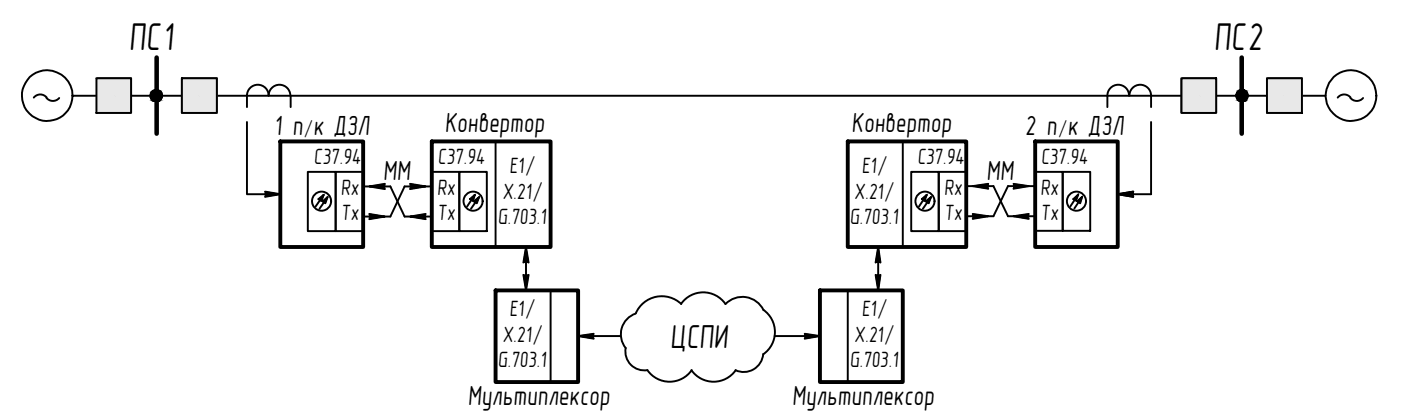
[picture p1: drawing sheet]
<svg xmlns="http://www.w3.org/2000/svg" width="183mm" height="55mm" viewBox="0 0 183 55" stroke-linecap="round" stroke-linejoin="round" font-family="sans-serif">
<!-- layer: 0 -->
<g fill="none" stroke="#000" stroke-width=".25">
<path d="M6.1 12.8a1.08 1.08 0 0 0 1.6 0M6.1 12.7a1.08 1.08 0 0 0-1.7 .1M9.5 12.5a3.3 3.3 0 0 0-4.8-3 3.3 3.3 0 0 0-.5 5.7 3.3 3.3 0 0 0 5.2-2.2l.1-.5h11M12.6 10.2h4.5v4.6h-4.5M12.6 10.2h4.5v4.6h-4.5zM19.9 12.1a.7 .7 0 0 1 1.2 .1 .7 .7 0 0 1-.7 1 .69 .69 0 0 0 .7-1 .69 .69 0 0 0-1.2-.2 .69 .69 0 0 0 .3 1.2h.2a.69 .69 0 0 1-.6-.4 .69 .69 0 0 1 .1-.7zM21.1 12.5h140.6M23.8 10.2h4.6v4.6h-4.6zM32.3 12.5a1.42 1.42 0 0 1 1.4-1.4 1.42 1.42 0 0 1 1.4 1.4 1.42 1.42 0 0 1 1.5-1.4 1.42 1.42 0 0 1 1.4 1.4M32.3 15.9v9.5h3.9M32.3 12.5v1.5M38 12.5v1.5"/>
<path d="M64.8 18.5v13.8M118.1 18.5v13.8M144.8 12.5a1.42 1.42 0 0 1 1.4-1.4 1.42 1.42 0 0 1 1.5 1.4M144.8 12.5v1.5M147.7 12.5a1.42 1.42 0 0 1 1.4-1.4 1.42 1.42 0 0 1 1.4 1.4M150.5 12.5v1.5M150.5 15.9v9.5h-3.8M154.5 10.2h4.5v4.6h-4.5zM161.9 12a.71 .71 0 0 0-.1 .8 .71 .71 0 0 0 .6 .4 .7 .7 0 0 1-.6-1 .7 .7 0 0 1 1.2-.2 .7 .7 0 0 1-.3 1.2h-.3a.7 .7 0 0 0 .7-1 .7 .7 0 0 0-1.2-.2zM162.4 12.5h11M165.7 10.2h4.6v4.6h-4.6zM170.3 10.2h-4.6v4.6h4.6"/>
<path d="M176.6 12.8a1.08 1.08 0 0 0 1.7 0M176.6 12.7a1.08 1.08 0 0 0-1.7 .1M34.7 25l2 .4-2 .3M40.3 22.5h3.6v7.7h-3.6zM41.7 26l.6-.5-.3 .8zM42.2 26.3l.6-.5-.3 .8zM42.3 25.5l-1 1.5M42.8 25.8l-1 1.5M43.9 22.5h3.6v7.7h-3.6zM47.5 24.4h3.6l1.8 3.9h3.6M48.3 28l2 .3-2 .3M50.3 24l-2 .4 2 .3"/>
<path d="M53.6 24l2.1 .4-2.1 .3M55.7 28l-2.1 .3 2.1 .3M56.5 22.5h3.6v7.7h-3.6zM56.5 24.4h-3.6l-1.8 3.9h-3.6M60.1 22.5h3.6v7.7h-3.6zM61.5 26l.6-.5-.3 .8zM62 26.3l.6-.5-.2 .8zM62.1 25.5l-1 1.5M62.6 25.8l-1 1.5M68.4 34.3l.4-2 .3 2M68.8 32.3v5.7l-.4-2.1M69.1 35.9l-.3 2.1"/>
<path d="M72 38v11.9M89.1 39.7a3.5 3.5 0 0 1 5.8 0M89.1 39.7a3.7 3.7 0 0 0-6 1.3M94.9 39.8a3.1 3.1 0 0 1 4.9 .7 3.5 3.5 0 0 1 0 5.8M110.9 38v11.9M114.5 34.3l.3-2 .3 2M114.8 32.3v5.7l-.3-2.1M115.1 35.9l-.3 2.1M119.2 22.5h3.6v7.7h-3.6zM120.6 26l.6-.5-.3 .8zM121.1 26.3l.6-.5-.2 .8zM121.2 25.5l-1 1.5"/>
<path d="M121.7 25.8l-1 1.5M122.8 22.5h3.6v7.7h-3.6zM126.4 24.3h3.5l1.9 4h3.6M127.2 28l2 .3-2 .3M129.2 24l-2 .3 2 .4M132.5 24l2 .3-2 .4M134.5 28l-2 .3 2 .3M135.4 22.5h3.6v7.7h-3.6zM135.4 24.3h-3.6l-1.9 4h-3.5M139 22.5h3.6v7.7h-3.6zM140.4 26l.6-.6-.3 .8zM140.9 26.3l.6-.6-.2 .9z"/>
<path d="M141 25.4l-1 1.6M141.5 25.7l-1 1.5M148.2 25l-2 .4 2 .3M77.6 43.6l-2 .3M81.2 43.9h-5.6l2 .4M81.8 45.5a2.48 2.48 0 0 0 2.9 2.9 3.5 3.5 0 0 0 5.8 0M83.1 41a2.86 2.86 0 0 0-1.3 4.5M90.4 48.4a3.5 3.5 0 0 0 5.8 0M99.8 46.3a2.56 2.56 0 0 1-3.6 2.1M101.3 43.9h5.9M105.2 43.6l2 .3-2 .4"/>
<circle cx="176.7" cy="12.5" r="3.3"/>
<circle cx="42.1" cy="26.3" r="1.25"/>
<circle cx="61.9" cy="26.3" r="1.25"/>
<circle cx="121" cy="26.3" r="1.25"/>
<circle cx="140.8" cy="26.3" r="1.25"/>
</g>
<g fill="#000" stroke="#000" stroke-width=".13">
<path d="M20.1 13.2h.6zM20.3 11.7h.3zM162.1 13.2h.6zM162.3 11.7h.3zM41.7 26l.6-.5-.3 .8zM42.2 26.3l.6-.5-.3 .8zM61.5 26l.6-.5-.3 .8zM62 26.3l.6-.5-.2 .8zM120.6 26l.6-.5-.3 .8zM121.1 26.3l.6-.5-.2 .8zM140.4 26l.6-.6-.3 .8zM140.9 26.3l.6-.6-.2 .9z"/>
<path d="M20.1 13.2l.5 .1zM20.3 13.3h.3z"/>
<path d="M20.3 11.7l.4 .1zM20.1 11.8h.6z"/>
<path d="M20.1 11.8h.8zM20 11.8h.1h.8z"/>
<path d="M20 11.8l1 .1-.1-.1zM19.9 11.9l.1-.1 1 .1z"/>
<path d="M20 13.2h.9zM20 13.2h.7z"/>
<path d="M19.9 11.9l1.2 .1-.1-.1zM19.8 12l.1-.1 1.2 .1z"/>
<path d="M19.9 13.1l1 .1 .1-.1zM19.9 13.1l1 .1h-.9z"/>
<path d="M19.8 12l1.4 .1-.1-.1zM19.8 12l1.4 .1h-1.5z"/>
<path d="M19.8 13l1.2 .1 .1-.1zM19.8 13l1.2 .1h-1.1z"/>
<path d="M19.7 12.1l1.5 .2v-.2zM19.7 12.1l1.5 .2h-1.6z"/>
<path d="M19.7 12.9l1.4 .1 .1-.1zM19.7 12.9l1.4 .1h-1.3z"/>
<path d="M19.6 12.3l1.6 .1v-.1zM19.6 12.3l1.6 .1h-1.6z"/>
<path d="M19.6 12.4l1.6 .2v-.2zM19.6 12.4l1.6 .2h-1.6z"/>
<path d="M19.6 12.6l1.6 .1v-.1zM19.6 12.6l1.6 .1h-1.6z"/>
<path d="M19.6 12.7l1.6 .2v-.2zM19.6 12.7l1.6 .2h-1.5z"/>
<path d="M162.1 13.2l.5 .1zM162.3 13.3h.3z"/>
<path d="M162.3 11.7l.4 .1zM162.1 11.8h.6z"/>
<path d="M162.1 11.8h.8h-.2zM162 11.8h.1h.8z"/>
<path d="M162 11.8l1 .1-.1-.1zM161.9 11.9l.1-.1 1 .1z"/>
<path d="M162 13.2h.9zM162 13.2h.7z"/>
<path d="M161.9 11.9l1.2 .1-.1-.1zM161.9 11.9l1.2 .1h-1.3z"/>
<path d="M161.9 13.1l1 .1 .1-.1zM161.9 13.1l1 .1h-.9z"/>
<path d="M161.8 12l1.3 .1v-.1zM161.8 12l1.3 .1h-1.4z"/>
<path d="M161.8 13l1.2 .1 .1-.1zM161.8 13l1.2 .1h-1.1z"/>
<path d="M161.7 12.1l1.5 .2-.1-.2zM161.7 12.1l1.5 .2h-1.5z"/>
<path d="M161.7 12.9l1.4 .1v-.1zM161.7 12.9l1.4 .1h-1.3z"/>
<path d="M161.7 12.3l1.5 .1v-.1zM161.7 12.3l1.5 .1h-1.6z"/>
<path d="M161.7 12.7l1.4 .2 .1-.2zM161.7 12.7l1.4 .2h-1.4z"/>
<path d="M161.6 12.4l1.6 .2v-.2zM161.6 12.4l1.6 .2h-1.6z"/>
<path d="M161.6 12.6l1.6 .1v-.1zM161.6 12.6l1.6 .1h-1.5z"/>
<path d="M34.7 25l2 .4h-2zM34.7 25.4v.3l2-.3z"/>
<path d="M48.3 28l2 .3h-2zM48.3 28.3v.3l2-.3z"/>
<path d="M48.3 24.4l2-.4v.4zM48.3 24.4l2 .3v-.3z"/>
<path d="M53.6 24l2.1 .4h-2.1zM53.6 24.4v.3l2.1-.3z"/>
<path d="M53.6 28.3l2.1-.3v.3zM53.6 28.3l2.1 .3v-.3z"/>
<path d="M68.4 35.9h.4v2.1zM68.8 35.9v2.1l.3-2.1z"/>
<path d="M68.8 32.3v2h.3zM68.8 32.3v2h-.4z"/>
<path d="M114.5 35.9h.3v2.1zM114.8 35.9v2.1l.3-2.1z"/>
<path d="M114.8 32.3v2h.3zM114.8 32.3v2h-.3z"/>
<path d="M127.2 28l2 .3h-2zM127.2 28.3v.3l2-.3z"/>
<path d="M127.2 24.3l2-.3v.3zM127.2 24.3l2 .4v-.4z"/>
<path d="M132.5 24l2 .3h-2zM132.5 24.3v.4l2-.4z"/>
<path d="M132.5 28.3l2-.3v.3zM132.5 28.3l2 .3v-.3z"/>
<path d="M146.2 25.4l2-.4v.4zM146.2 25.4l2 .3v-.3z"/>
<path d="M146.2 25.4l2-.4v.4zM146.2 25.4l2 .3v-.3z"/>
<path d="M75.6 43.9l2-.3v.3zM75.6 43.9l2 .4v-.4z"/>
<path d="M105.2 43.6l2 .3h-2zM105.2 43.9v.4l2-.4z"/>
</g>
<g fill="#e7e8e9" stroke="#e7e8e9" stroke-width=".13">
<path d="M23.8 10.2l4.6 4.6v-4.6zM23.8 10.2l4.6 4.6h-4.6z"/>
<path d="M12.6 10.2l4.5 4.6v-4.6zM12.6 10.2l4.5 4.6h-4.5z"/>
<path d="M154.5 10.2l4.5 4.6v-4.6zM154.5 10.2l4.5 4.6h-4.5z"/>
<path d="M165.7 10.2l4.6 4.6v-4.6zM165.7 10.2l4.6 4.6h-4.6z"/>
</g>
<path d="M20.5 7.5v10M162.4 7.5v10" fill="none" stroke="#000" stroke-width=".59"/>
<path d="M36.7 18.5h10.8v13.8h-10.8zM56.5 18.5h15.5v13.8h-15.5zM110.9 18.5h15.5v13.8h-15.5zM135.4 18.5h10.8v13.8h-10.8zM64.8 38h10.8v11.9h-10.8zM107.2 38h10.9v11.9h-10.9z" fill="none" stroke="#000" stroke-width=".51"/>
<g font-size="5.1">
<text x="16.8" y="6.5">ПС1</text>
<text x="158.7" y="6.5">ПС2</text>
</g>
<text font-size="4.4" x="87.6" y="45.5">ЦСПИ</text>
<g font-size="3.6">
<text x="35.9" y="17.7">1 п к ДЗЛ</text>
<text x="58.2" y="17.3">Конвертор</text>
<text x="111.4" y="17.3">Конвертор</text>
<text x="134.1" y="17.7">2 п к ДЗЛ</text>
<text x="50.1" y="23.6">MM</text>
<text x="129" y="23.6">MM</text>
<text x="61.2" y="52.9">Мультиплексор</text>
<text x="103.6" y="52.9">Мультиплексор</text>
</g>
<g font-size="2.9">
<text x="41.1" y="21.4">C37.94</text>
<text x="57.3" y="21.4">C37.94</text>
<text x="66.6" y="22.6">E1</text>
<text x="112.7" y="22.6">E1</text>
<text x="120" y="21.4">C37.94</text>
<text x="136.1" y="21.4">C37.94</text>
<text x="44.6" y="25.5">Rx</text>
<text x="44.6" y="28.7">Tx</text>
<text x="57.2" y="25.5">Rx</text>
<text x="57.2" y="28.7">Tx</text>
<text x="65.1" y="29.2">G.703.1</text>
<text x="65.7" y="26">X.21</text>
<text x="111.1" y="29.2">G.703.1</text>
<text x="111.7" y="26">X.21</text>
<text x="123.5" y="25.5">Rx</text>
<text x="123.5" y="28.7">Tx</text>
<text x="136.1" y="25.5">Rx</text>
<text x="136.1" y="28.7">Tx</text>
<text x="66.6" y="41.3">E1</text>
<text x="112.7" y="41.3">E1</text>
<text x="65.1" y="47.9">G.703.1</text>
<text x="65.7" y="44.7">X.21</text>
<text x="111.1" y="47.9">G.703.1</text>
<text x="111.7" y="44.7">X.21</text>
</g>
<g font-size="2.5">
<text x="68.7" y="22.6">/</text>
<text x="114.8" y="22.6">/</text>
<text x="69.7" y="26">/</text>
<text x="115.7" y="26">/</text>
<text x="68.7" y="41.3">/</text>
<text x="114.8" y="41.3">/</text>
<text x="69.7" y="44.7">/</text>
<text x="115.7" y="44.7">/</text>
</g>
<g font-size="2.2">
<text x="39.8" y="17.7">/</text>
<text x="138.4" y="17.7">/</text>
</g>
</svg>
